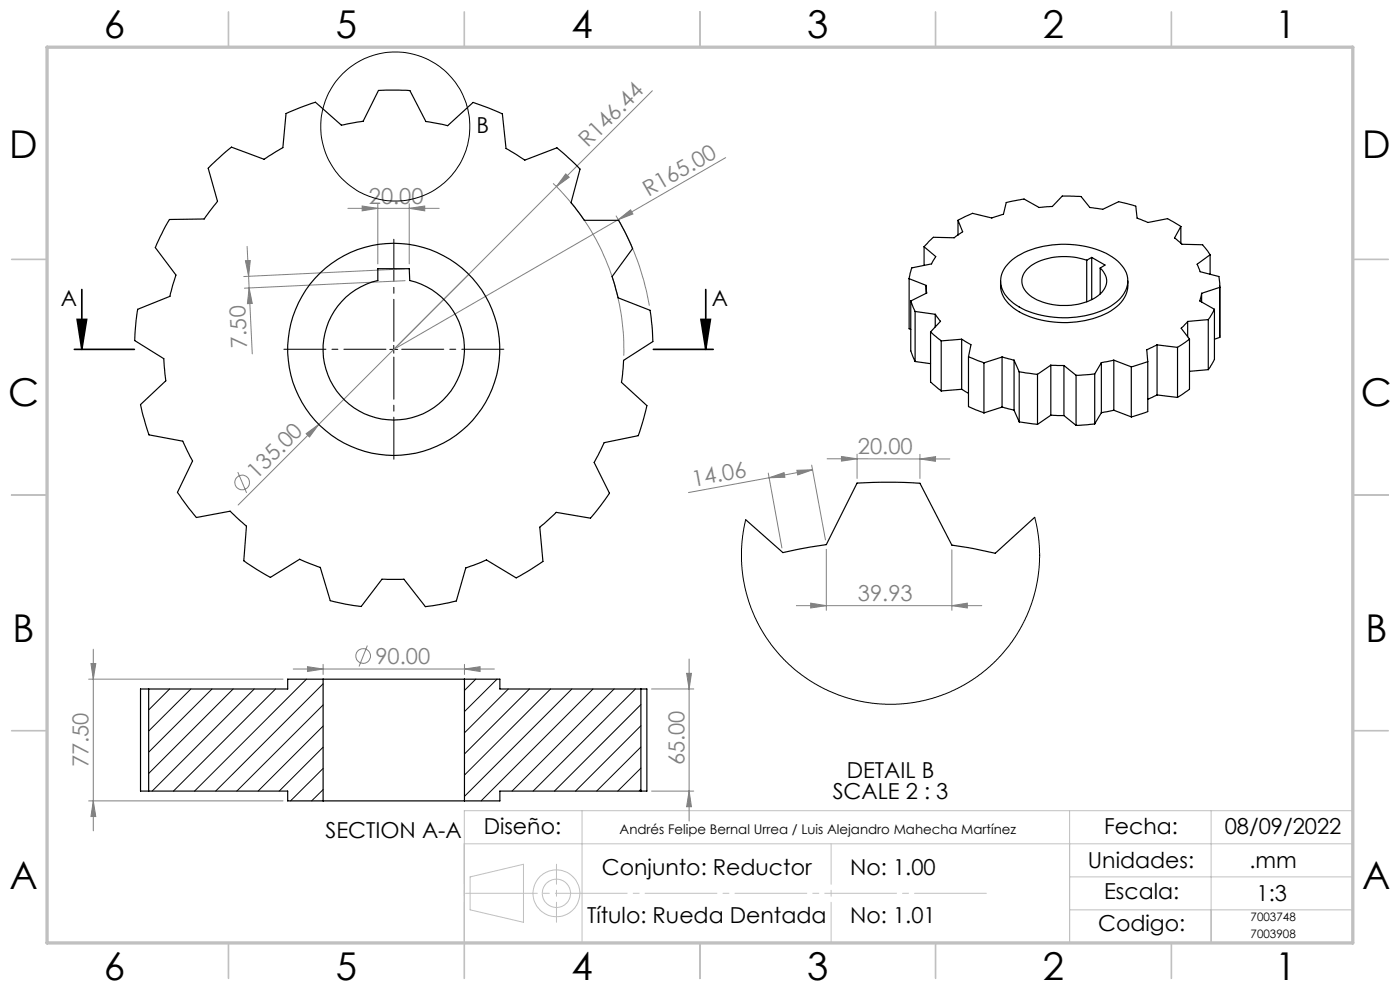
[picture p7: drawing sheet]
<svg xmlns="http://www.w3.org/2000/svg" width="297mm" height="210mm" viewBox="0 0 297 210" stroke-linecap="round" stroke-linejoin="round" font-family="sans-serif">
<g fill="none" stroke="#808080" stroke-width=".21">
<path d="M138.4 19.3l-87.9 87.8M117.3 38.9a48.7 48.7 0 0 1 15 36.6M120 36.9l.8 .7-2.8 2zM154 33.4l-22.8 13.2M52.1 55.3h1l-.4 3.3zM52.4 52.3l.3 6.3M52.7 58.6l.1 2.5M73.8 44.2h19.4M76.8 43.7l3.4 .5-3.4 .5zM80.2 43.2v12.8M85.8 57l-34.1 1.7M85.9 59.5l-34 1.6"/>
<path d="M86.8 44.2l3.3-.5v1zM86.8 43.2v12.8M130.7 45.7a55.8 55.8 0 0 1 7.1 19.1M131.2 46.6l-47.7 27.5M131.2 46.6l2.6-2.1 .5 .9zM52.8 61.1l.7 14M52.8 61.1l.7 3.3h-1zM64.9 92l2.7-2-1.9 2.7zM169.1 99.8l3.3-.1-3.2 1zM172.2 98.7l2.9 15.8M172.4 99.7l-26.4 4.8M175.5 97.3h6.3"/>
<path d="M178.5 96.8l3.3 .5-3.3 .5zM181.8 96.3v5.2M181.8 97.3l13.4 .1M195.2 97.4l3.3-.5-.1 1zM195.2 96.4v5.1M195.2 97.4h6.3M50.4 100.1l1.9 4.5M163 100.4l2.9 15.8M163.2 101.3l3.1-1 .2 .9zM175.3 116.5v13M201.9 116.6v12.9M19.8 137.7v38.5"/>
<path d="M77.9 136.9l-1.7 4.5M146.2 139.8v34.4M168.9 128.5h39.4M172 127.9l3.3 .6-3.3 .5zM201.9 128.5l3.3-.6v1.1zM18.8 144.1h41.2M19.3 140.7h1l-.5 3.4zM62.2 141.9h42.7M65.2 141.4l3.3 .5-3.3 .5zM68.5 140.9v2.2M98.5 141.9l3.3-.5v1zM98.5 140.9v2.2"/>
<path d="M138.2 146.1h9M145.7 142.8h1l-.5 3.3zM18.8 169.9h41.2M19.8 169.9l.5 3.3h-1zM138.2 167.8h9M146.2 167.8l.5 3.3h-1z"/>
<circle cx="51.4" cy="102.4" r="1.56"/>
<circle cx="77" cy="139.2" r="1.55"/>
</g>
<g fill="none" stroke="#000" stroke-width=".21">
<path d="M82.7 74.1h1.7M83.5 73.3v1.6"/>
<circle cx="83.8" cy="26.9" r="15.8"/>
</g>
<path d="M15.8 74.1h12.7M16.4 67.8h2l-1 6.3zM17.4 61.4v12.7M138.6 74.1h12.7M148.7 67.8h2l-1 6.3zM149.7 61.4v12.7" fill="none" stroke="#000" stroke-width=".35"/>
<g fill="none" stroke="#c0c0c0" stroke-width=".21">
<path d="M98.5 179h188.5M123.5 172v28M226.9 172v28M256.9 172v28M287 172h-188.5v28h50M99.7 186l11.4-2.7v12.3l-11.4-2.6zM226.9 186h60.1M226.9 193h60.1"/>
<circle cx="118" cy="189.5" r="3"/>
<circle cx="118" cy="189.5" r="5"/>
</g>
<path d="M81.9 74.1h-21.7M83.6 72.4v-21.6M83.6 75.8v21.6M85.2 74.1h21.7" fill="none" stroke="#000" stroke-width=".21" stroke-dasharray="15.2 1.3 1.3 1.3" stroke-dashoffset="6.3"/>
<path d="M98.5 179v21M176.3 200v-21" fill="none" stroke="#c0c0c0" stroke-width=".21" stroke-dasharray="15.2 1.3 1.3 1.3" stroke-dashoffset="6.6"/>
<path d="M98.5 189.5h111" fill="none" stroke="#c0c0c0" stroke-width=".21" stroke-dasharray="15.2 1.3 1.3 1.3" stroke-dashoffset="-.3"/>
<path d="M118.1 195.6v-12.3" fill="none" stroke="#c0c0c0" stroke-width=".21" stroke-dasharray="15.2 1.3 1.3 1.3" stroke-dashoffset="11"/>
<g fill="none" stroke="#c0c0c0" stroke-width=".35">
<path d="M48.5 2.5v7.5M98.5 2.5v7.5M148.5 2.5v7.5M198.5 2.5v7.5M248.5 2.5v7.5M2.5 55h7.5M287 55h7.5M2.5 105h7.5M287 105h7.5M2.5 155h7.5M287 155h7.5M48.5 200v7.5"/>
<path d="M98.5 200v7.5M148.5 200v7.5M198.5 200v7.5M248.5 200v7.5"/>
</g>
<path d="M10 10h277v190h-277z" fill="none" stroke="#c0c0c0" stroke-width=".7"/>
<path d="M148.7 67.8h2l-1 6.3zM16.4 67.8h2l-1 6.3z" fill="#000"/>
<g fill="#808080">
<path d="M131.2 46.6l2.6-2.1 .5 .9z"/>
<path d="M120 36.9l.8 .7-2.8 2z"/>
<path d="M64.9 92l2.7-2-1.9 2.7z"/>
<path d="M86.8 44.2l3.3-.5v1zM76.8 43.7l3.4 .5-3.4 .5z"/>
<path d="M65.2 141.4l3.3 .5-3.3 .5zM98.5 141.9l3.3-.5v1zM172 127.9l3.3 .6-3.3 .5zM201.9 128.5l3.3-.6v1.1z"/>
<path d="M169.1 99.8l3.3-.1-3.2 1zM163.2 101.3l3.1-1 .2 .9z"/>
<path d="M19.3 140.7h1l-.5 3.4zM19.8 169.9l.5 3.3h-1zM145.7 142.8h1l-.5 3.3zM146.2 167.8l.5 3.3h-1z"/>
<path d="M52.8 61.1l.7 3.3h-1zM52.1 55.3h1l-.4 3.3z"/>
<path d="M178.5 96.8l3.3 .5-3.3 .5zM195.2 97.4l3.3-.5-.1 1z"/>
</g>
<g fill="none" stroke="#000" stroke-width=".25">
<path d="M44.7 35.1l4.4-3.9 6.9 2.6 4-2.5 .7-7.2 6.2-2.4 5.5 4.9 4.6-.9 3.3-6.5 1.7-.1 5 .1 3.3 6.6 4.7 .9 5.4-5 3.1 1.2 3.1 1.3 .8 7.3 3.9 2.5 6.8-2.6 3.2 2.7 1.7 1.8-1.9 7.1 2.9 3.7h7.2l1.6 3 1.4 3-4.3 6 1.2 4.5 6.8 2.6 .5 4.2 .1 2.5-6.2 3.9-.5 4.7 5.4 4.9-1.5 5.6-.3 .8-7.2 1.5-2.2 4.2 3.3 6.5-4 5.3-7.3-1.2-3.5 3.1 .7 7.3-5.7 3.5-6.3-3.8-4.4 1.7-2 7-6.6 1.2-4.5-5.8h-4.7l-4.4 5.7-3.3-.4-3.2-.8-2.2-7-4.3-1.8-6.2 3.9-2.9-1.7-2.8-1.9 .6-7.3-3.5-3.2-7.1 1.4-4.1-5.4 3.3-6.6-2.1-4.2-7.2-1.4-1.2-3.9-.6-2.5 5.4-5-.5-4.7-6.1-3.9 .3-4.1 .3-2.5 6.9-2.7 1.2-4.6-4.4-5.8 2.6-5.2 .4-.7 7.4-.1 2.8-3.8-1.9-7zM192.9 59.1l3.6 1.4 .1 1.7-3.4 1.6M192.9 59.1v10.6l.3 .2M196 52.3l2.5 2.1-.9 1.6-4.2 .8-.5 2.3M196 52.3v4M203.2 46.7l1 2.5-1.8 1.2-4.4-.1-2 2M203.2 46.7l3.1-1.4 4.1 .9 2.5-.7 .6-2.5 .9-.3 2.8-.5 3.3 1.8 2.7-.2 2.2-2.2h1.5l2.4 .1 1.9 2.3 2.7 .4 3.4-1.6 2.8 .7 .8 .2 .3 2.6 2.4 .9 4.1-.8 2.8 1.6M203.2 46.7v3.1M212.3 59.6a6.3 6.3 0 0 0 3.3 6.1 20.6 20.6 0 0 0 20.7-.2 6.3 6.3 0 0 0 3-5.9M214.2 55.6a17.7 17.7 0 0 1 12.7-3.8 16.2 16.2 0 0 1 10.7 4 5.1 5.1 0 0 1-.3 7.8 17.4 17.4 0 0 1-11.8 3.8 17 17 0 0 1-11.5-4 5.1 5.1 0 0 1 .2-7.8zM230.5 55.2a13.4 13.4 0 0 0-12.2 1.6 3.5 3.5 0 0 0 .1 5.8 13.5 13.5 0 0 0 14.6 .1 3.5 3.5 0 0 0 .4-5.8M230.5 55.2v8.8"/>
<path d="M231.6 54.6l2.8 1.6-1 .7M231.6 54.6l-1.1 .6M231.6 54.6v9M233.4 56.9v5.5M250.5 48l-1.3 2.5 1.6 1.3 4.3 .1 1.6 2.1M250.5 48v3.6M256.7 54l-2.7 2 .6 1.6 4 1.1 .2 2.3-3.9 1.2M256.7 54v4.2M73.4 63a15.6 15.6 0 0 1 6.8-3.5v-2.5h6.6l.1 2.5a15 15 0 0 1 10.2 20.9 15 15 0 0 1-22.5 5.8 15 15 0 0 1-1.2-23.2zM193.2 63.8l.9 2.3M193.2 63.8v10.6l.9 2.3M194.1 66.1l4.3 .6"/>
<path d="M194.1 66.1v10.6M194.1 76.7l3.3 .4M196.5 60.6v1.6M197.4 70.4l2.3 1.9M197.4 70.4v10.6l2.3 1.9M198.4 66.7l1.1 1.4-2.1 2.3M198.4 66.7v2.6M199.7 72.3v10.6M204 72l2 1.1-.5 2.6M204 72l-4.3 .3M204 72v10.6M205.5 75.7l3.2 1.3"/>
<path d="M205.5 75.7v10.5l3.2 1.4M208.7 77v10.6M212.6 75.7l2.5 .7M212.6 75.7l-3.9 1.3M212.6 75.7v10.7M215.1 76.4l1.1 2.5M215.1 76.4v10.6M216.2 78.9l3.9 .5M216.2 78.9v10.6M220.1 79.4v10.6M222.9 77.5h2.8M222.9 77.5l-2.8 1.9"/>
<path d="M222.9 77.5v10.6M225.7 77.5l2.6 2.1M225.7 77.5v10.7M228.3 79.6v10.6M232.2 79.3l-3.9 .3M232.2 79.3v10.6M233.6 76.9l-1.4 2.4M233.6 76.9v10.7M236.3 76.4l-2.7 .5M236.3 76.4l3.7 1.4M236.3 76.4v10.6M240 77.8v10.6"/>
<path d="M243.5 76.7l-3.5 1.1M243.5 76.7v10.6l-3.5 1.1M245.5 73.2l-2.2 1 .2 2.5M245.5 73.2l4.3 .5M245.5 73.2v10.6M249.8 73.7v10.6M252 68.2l-1.4 1.4 1.7 2.3M252 68.2v3.2M252.3 71.9l-2.5 1.8M252.3 71.9v10.6l-2.5 1.8M254.9 62.2l-.4 1.6 3.1 1.8M254.9 62.2v1.9"/>
<path d="M256.3 67.8l-4.3 .4M256.3 67.8v10.6M256.3 78.4l-4 .4M257.6 65.6l-1.3 2.2M257.6 65.6v10.6l-1.3 2.2M258.8 71.3v.3M258.8 60.6v11M258.8 71.6l-1.2 .4M204 82.6l1.5 .8M204 82.6l-4.3 .3M212.6 86.4l2.5 .6M212.6 86.4l-3.9 1.2"/>
<path d="M215.1 87l1.1 2.5M216.2 89.5l3.9 .5M222.9 88.1l2.8 .1M222.9 88.1l-2.8 1.9M225.7 88.2l2.6 2M232.2 89.9l-3.9 .3M233.6 87.6l-1.4 2.3M236.3 87l-2.7 .6M236.3 87l3.7 1.4M245.5 83.8l-2 .9M245.5 83.8l4.3 .5M219.5 109.7l-8.4 7.7-4.5-1-4.7-.8-6.7-13.1a114.7 114.7 0 0 0-13.4 0l-6.5 13-3.5 .6-5.7 1.1-7.9-7"/>
<path d="M31.5 146.1v21.7M68.5 144.1h30M68.5 144.1h-7.5v2h-31.2v21.7h31.2v2.1h7.5M68.5 144.1v25.8M98.5 144.1h7.5v2h31.2v21.7h-31.2v2.1h-7.5M98.5 144.1v25.8M136 146.1v21.7M68.5 169.9h30"/>
<circle cx="83.5" cy="74.1" r="22.5"/>
</g>
<g fill="none" stroke="#000" stroke-width=".21">
<path d="M219.5 109.7l.7 3.6 .3 2.9v3.7l-.4 3.2-1 4.1-1.3 3.6-1.7 3.1-1.8 2.8-2.1 2.5-2.3 2.2-2.6 2.1-3.4 2.1-3.2 1.5-3.2 1.1-4 .9-3.5 .3-3.9-.1-4.1-.6-3.4-1-3.1-1.3-3.3-1.8-3-2.1-2.5-2.2-2.4-2.7-1.9-2.5-1.9-3.5-1.5-3.5-1-3.4-.6-4-.1-4.4 .4-3.5 .5-2.6M36 146.1l-4.5 4.5M40.5 146.1l-9 9M45 146.1l-13.5 13.5M49.5 146.1l-18 18M53.9 146.1l-21.6 21.7M58.5 146.1l-21.7 21.7M65 144.1l-23.7 23.7M68.5 145.1l-22.7 22.7M68.5 149.5l-18.3 18.3M68.5 154l-13.7 13.8M68.5 158.5l-9.3 9.3"/>
<path d="M100.9 144.1l-2.4 2.4M105.4 144.1l-6.9 6.8M107.8 146.1l-9.3 9.4M112.3 146.1l-13.8 13.8M116.8 146.1l-18.3 18.3M121.3 146.1l-22.8 22.8M125.8 146.1l-23.7 23.8M130.3 146.1l-21.7 21.7M134.8 146.1l-21.7 21.7M136 149.5l-18.4 18.3M136 153.9l-13.9 13.9M136 158.5l-9.4 9.3"/>
<path d="M68.5 163l-6.9 6.9M68.5 167.5l-2.4 2.4M136 162.9l-4.9 4.9M136 167.4l-.4 .4"/>
</g>
<g font-size="8.1">
<text x="22" y="8">6</text>
<text x="71.2" y="8">5</text>
<text x="121.2" y="8">4</text>
<text x="171.3" y="8">3</text>
<text x="221.3" y="8">2</text>
<text x="270.5" y="8">1</text>
<text x="2" y="33.6">D</text>
<text x="289" y="33.6">D</text>
<text x="1.7" y="86.1">C</text>
<text x="288.7" y="86.1">C</text>
<text x="2.7" y="136.1">B</text>
<text x="289.7" y="136.1">B</text>
<text x="2" y="188.6">A</text>
<text x="289" y="188.6">A</text>
<text x="22" y="208">6</text>
<text x="71.2" y="208">5</text>
<text x="121.2" y="208">4</text>
<text x="171.3" y="208">3</text>
<text x="221.3" y="208">2</text>
<text x="270.5" y="208">1</text>
</g>
<g font-size="4.7">
<text x="101.1" y="28.2">B</text>
<text x="12.9" y="64.9">A</text>
<text x="151" y="64.9">A</text>
<text x="179.6" y="165">DETAIL B</text>
<text x="176.7" y="169.5">SCALE 2 : 3</text>
<text x="69.1" y="177.7">SECTION A-A</text>
<text x="102.6" y="176.9">Diseño:</text>
<text x="234.2" y="176.9">Fecha:</text>
<text x="259.8" y="176.9">08/09/2022</text>
<text x="127.7" y="185.7">Conjunto: Reductor</text>
<text x="180.4" y="185.7">No: 1.00</text>
<text x="230.8" y="184.2">Unidades:</text>
<text x="265.1" y="184.2">.mm</text>
<text x="234.2" y="190.7">Escala:</text>
<text x="266.6" y="191">1:3</text>
<text x="124.5" y="195.8">Título: Rueda Dentada</text>
<text x="180.4" y="195.8">No: 1.01</text>
<text x="233" y="197.5">Codigo:</text>
</g>
<g font-size="4.7" fill="#808080">
<text x="124.7" y="31.5" transform="rotate(-45 124.7 31.5)">R146.44</text>
<text x="137.6" y="41.7" transform="rotate(-30 137.6 41.7)">R165.00</text>
<text x="78.2" y="43.2">20.00</text>
<text x="52.4" y="73.8" transform="rotate(-93 52.4 73.8)">7.50</text>
<text x="54.4" y="101.7" transform="rotate(-45 54.4 101.7)">135.00</text>
<text x="182" y="96.3">20.00</text>
<text x="147.1" y="103.2" transform="rotate(-10 147.1 103.2)">14.06</text>
<text x="182" y="127.4">39.93</text>
<text x="79.6" y="140.8">90.00</text>
<text x="18.8" y="162.8" transform="rotate(-90 18.8 162.8)">77.50</text>
<text x="145.2" y="162.4" transform="rotate(-90 145.2 162.4)">65.00</text>
</g>
<text font-size="2.8" x="131.4" y="176.9">Andrés Felipe Bernal Urrea / Luis Alejandro Mahecha Martínez</text>
<g font-size="2.5">
<text x="265.3" y="195.4">7003748</text>
<text x="265.3" y="198.9">7003908</text>
</g>
</svg>
